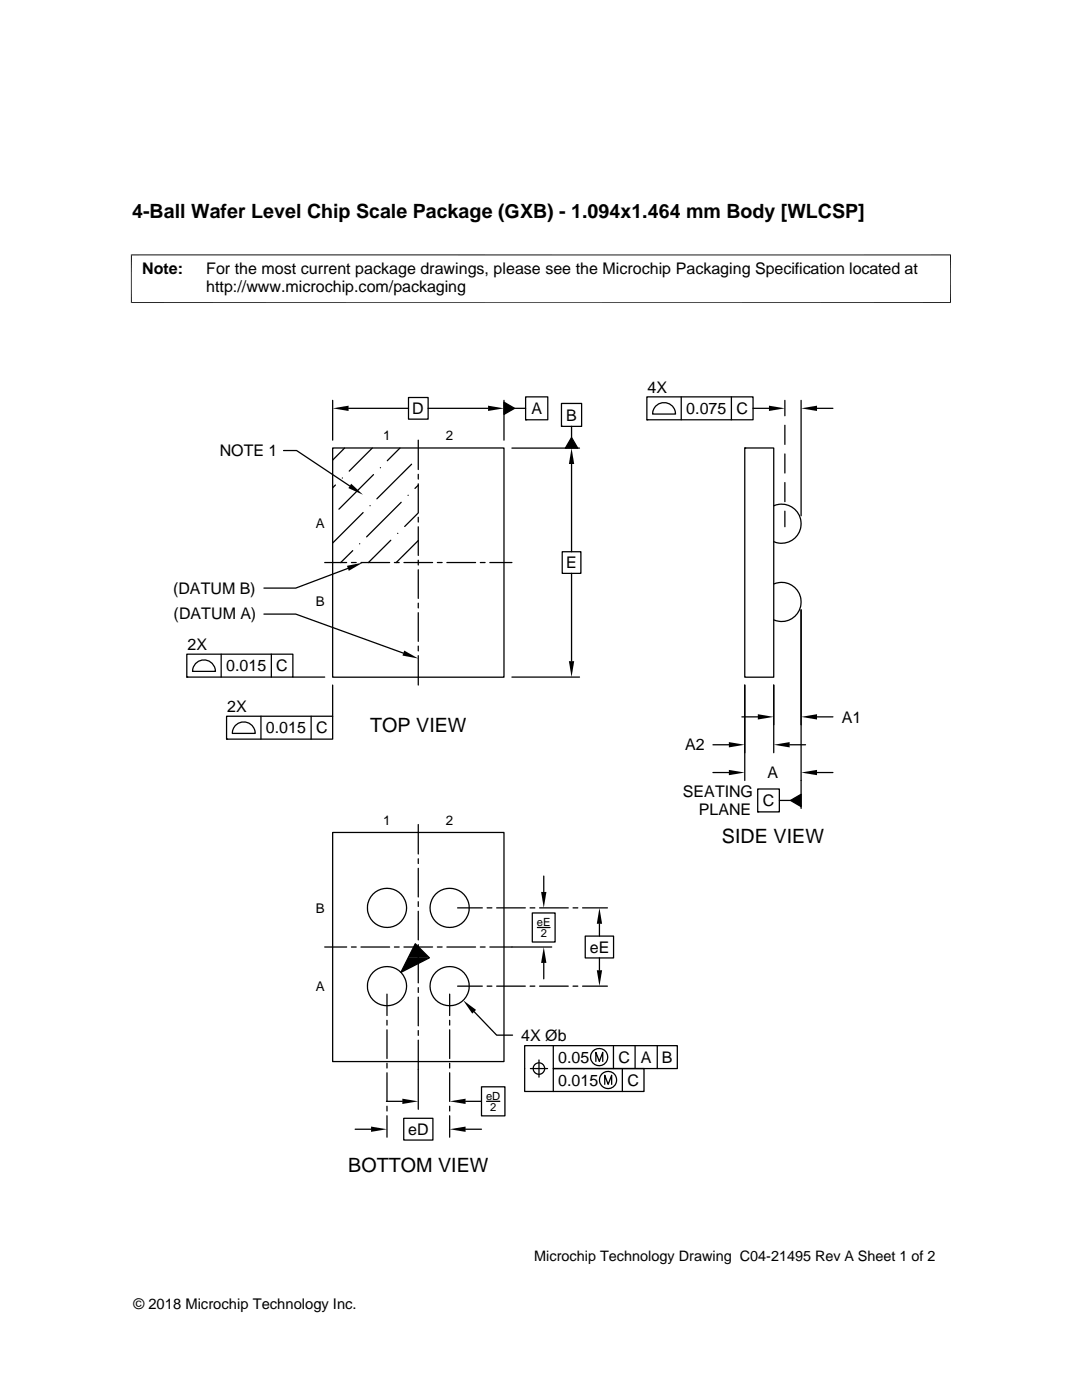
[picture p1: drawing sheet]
<svg xmlns="http://www.w3.org/2000/svg" width="216mm" height="279mm" viewBox="0 0 216 279" stroke-linecap="round" stroke-linejoin="round" font-family="sans-serif">
<g fill="none" stroke="#000" stroke-width=".25">
<path d="M66.4 79.9v7.9M81.5 79.3h3.9v4.4h-3.9zM100.6 79.9v7.9M104.9 79.2h4.4v4.6h-4.4zM129.1 79.2h21.2v4.6h-21.2zM135.9 79.2v4.6M145.9 79.2v4.6M156.6 79.9v3.1M159.9 79.9v23M56.6 89.9h2.6l10.6 7.1M66.4 89.4h34.2v45.7h-34.2zM66.9 96.8l-.5 .5"/>
<path d="M68.3 95.4h.1M68.8 89.4l-2.4 2.4M69.6 81.5h11.9M74.3 89.4l-4.6 4.6M74.5 94.7l-6.9 6.9M75.9 93.3h.1M79.8 89.4l-2.5 2.5M81.4 98.8h.1M82.1 92.6l-6.9 6.9M83.5 87.8v5.9M83.5 94.7v.9M83.5 96.6v5.7"/>
<path d="M83.5 96.8l-.7 .7M85.4 81.5h12M100.6 80.3l2.1 1.2-2.1 1.2zM102.2 89.4h13.4M102.7 81.5h2.2M104.9 83.8h.1M112 80.5h4.1v4.6h-4.1zM112 85.1h.1M114 87.3l1.3 2.1h-2.5zM114 85.1v2.2M114 92.6v17.5M129.1 83.8h.1"/>
<path d="M131 80.9a2.29 2.29 0 0 1 2.4-.4 2.29 2.29 0 0 1 1.4 2.1h-4.6l.3-1.1zM148.6 89.4h5.8v45.7h-5.8zM148.6 89.4h.1M150.3 81.5h3.1M156.6 84.9v3.8M156.6 90.6v3.8M156.6 96.3v3.8M163 81.5h3.2M64.8 112.3h4.4M69.4 113.4l-10.4 4h-6.3M70.1 112.3h1M70.4 109.9l-2.4 2.4"/>
<path d="M71.8 108.5h.1M72 112.3h5.7M72.5 102.3l-6.1 6.1M73.8 100.9h.1M78 107.8l-4.5 4.5M78.7 112.3h1M79.4 106.4h.1M80.1 100.2l-6.9 6.9M80.6 112.3h5.7M83.5 103.2v1M83.5 105.1v5.7M83.5 111.8v1"/>
<path d="M83.5 113.7v5.7M83.5 107.9l-4.4 4.4M83.5 102.3l-2.7 2.8M87.3 112.3h.9M89.2 112.3h5.7M95.8 112.3h1M97.7 112.3h4.5M112.2 110.1h3.7v4.3h-3.7zM114 114.4v17.6M154.4 116.5a3.9 3.9 0 0 1 5.5 3.6 3.9 3.9 0 0 1-5.5 3.6M154.4 100.9a3.9 3.9 0 0 1 5.5 3.6 3.9 3.9 0 0 1-5.5 3.6M156.6 102v3.1"/>
<path d="M37.3 130.6h21.1v4.5h-21.1zM37.3 135.1h.1M39.2 132.3a2.29 2.29 0 0 1 2.4-.4 2.29 2.29 0 0 1 1.4 2.1h-4.6l.3-1.2zM44.1 130.6v4.5M52.7 122.6h6.3l21.5 7.7M54.1 130.6v4.5M58.4 135.1h6.4M66.4 136.7v6.2M83.5 120.4v.9M83.5 122.3v5.7M83.5 128.9v1M83.5 130.9v5.8"/>
<path d="M102.2 135.1h13.4M148.6 136.7v19.1M154.4 136.7v13.5M159.9 121.7v39.6M45.2 142.9h21.2v4.6h-21.2zM45.2 147.5h.1M47.1 144.7a2.3 2.3 0 0 1 2.5-.4 2.3 2.3 0 0 1 1.3 2.1h-4.5l.3-1.2zM52.1 142.9v4.6M62.1 142.9v4.6M142.3 148.6h3.1M142.3 154.2h3.1M148 143.1h3.2"/>
<path d="M151.2 157.5h4.3v4.5h-4.3zM155.5 159.7h2.2M157.6 148.6h3.1M157.7 159.7l2.2-1.2v2.5zM163 154.2h3.2M163 143.1h3.2M66.4 166.1h34.2v45.8h-34.2zM83.5 164.5v5.9M83.5 171.4v.9M83.5 173.3v5.7M83.5 180v.9M108.5 174.8v3.2"/>
<path d="M151.2 162h.1M64.8 189h4.4M70.1 189h1M72 189h5.7M77.2 198.4v4.3M78.7 189h1M80.6 189h5.7M82.9 188.3l2.8 2.9-5.7 2.9zM83.5 181.9v5.7M83.5 188.5v1M83.5 190.4v5.8M83.5 197.1v1"/>
<path d="M83.5 199v5.7M87.3 189h.9M89.2 189h5.7M89.7 198.4v4.3M91.3 196.8h4.9M91.3 181.2h4.9M95.8 189h1M97.2 196.8h.9M97.2 181.2h.9M99.1 196.8h5.7M99.1 181.2h5.7M105.8 196.8h.9"/>
<path d="M105.8 181.2h.9M106.2 182.2h4.6v5.8h-4.6zM107.2 185.1h2.5M107.7 196.8h5.7M107.7 181.2h5.7M108.5 192.2v3.1M110.1 189h-12.4M114.3 196.8h1M114.3 181.2h1M116.2 196.8h5M116.2 181.2h5M116.8 186.8h5.6v4.4h-5.6z"/>
<path d="M119.6 184.4v2.4M119.6 191.2v2.4M77.1 219.8h3.2M77.2 203.6v1M77.2 205.5v5.7M77.2 212.2v.9M77.2 214.1v5.7M83.5 205.7v.9M83.5 207.6v13.8M89.7 203.6v1M89.7 205.5v5.7M89.7 212.2v.9"/>
<path d="M89.7 214.1v5.7M92.9 219.8h3.2M94.6 201.9l4.5 4.7h3.2M96.1 216.9h4.7v5.8h-4.7zM97.1 219.8h2.6M105.8 213.3h3.5M107.5 211.5v3.5M110.4 208.7v4.6h18.1v4.5h-23.8v-9.1h30.4v4.6h-24.7v4.5M118.9 211.8v-1.8l.7 1.8 .7-1.8v1.8M120.7 216.4v-1.8l.6 1.8 .7-1.8v1.8M122.4 208.7v4.6M124.2 213.3v4.5"/>
<path d="M126.7 208.7v4.6M131.1 208.7v4.6M70.9 225.4h3.1M77.2 220.8v.9M77.2 222.7v4.2M80.6 223.2h5.8v4.3h-5.8zM89.7 220.8v.9M89.7 222.7v4.2M92.9 225.4h3.2"/>
<circle cx="77.2" cy="196.8" r="3.9"/>
<circle cx="77.2" cy="181.2" r="3.9"/>
<circle cx="89.7" cy="196.8" r="3.9"/>
<circle cx="89.7" cy="181.2" r="3.9"/>
<circle cx="107.5" cy="213.3" r="1.14"/>
<circle cx="119.6" cy="211" r="1.71"/>
<circle cx="121.3" cy="215.5" r="1.71"/>
</g>
<g fill="#000">
<path d="M66.4 81.5l3.2-.5v1zM70.1 96.5l2.3 2.2-2.9-1.3zM97.4 81l3.2 .5-3.2 .5zM100.6 80.3l2.1 1.2-2.1 1.2zM114 89.4l.6 3.2h-1.1zM114 87.3l1.3 2.1h-2.5zM153.4 81l3.2 .5-3.2 .5zM159.9 81.5l3.1-.5v1zM69.2 112.9l3.2-.6-2.8 1.6zM80.7 129.8l2.8 1.6-3.2-.6zM113.5 132h1.1l-.6 3.1zM145.4 148.1l3.2 .5-3.2 .6z"/>
<path d="M145.4 153.6l3.2 .6-3.2 .5zM151.2 142.5l3.2 .6-3.2 .5zM154.4 148.6l3.2-.5v1.1zM157.7 159.7l2.2-1.2v2.5zM159.9 143.1l3.1-.6v1.1zM159.9 154.2l3.1-.6v1.1zM108 178h1l-.5 3.2zM81.4 191.2h4.3l-5.7 2.9zM82.9 188.3l2.8 2.9h-4.3zM108.5 189l.5 3.2h-1zM119.6 181.2l.5 3.2h-1zM119.1 193.6h1l-.5 3.2z"/>
<path d="M80.3 219.3l3.2 .5-3.2 .5zM89.7 219.8l3.2-.5v1zM92.4 199.6l2.6 1.9-.8 .8zM74 224.8l3.2 .6-3.2 .5zM89.7 225.4l3.2-.6v1.1z"/>
</g>
<path d="M26.1 50.9h163.7M26.2 50.8v9.7M189.7 50.8v9.7M26.1 60.4h163.7" fill="none" stroke="#000" stroke-width=".2"/>
<g font-size="3.9">
<text x="26.4" y="43.5">4-Ball Wafer Level Chip Scale Package (GXB) - 1.094x1.464 mm Body [WLCSP]</text>
<text x="73.9" y="146.1">TOP VIEW</text>
<text x="144.1" y="168.3">SIDE VIEW</text>
<text x="69.5" y="233.9">BOTTOM VIEW</text>
</g>
<g font-size="3.2">
<text x="28.4" y="54.6">Note:</text>
<text x="41.1" y="58.3">http://www.microchip.com/packaging</text>
<text x="41.1" y="54.6">For the most current package drawings, please see the Microchip Packaging Specification located at</text>
<text x="82.3" y="82.6">D</text>
<text x="106" y="82.6">A</text>
<text x="112.9" y="83.9">B</text>
<text x="129.2" y="78.4">4X</text>
<text x="136.9" y="82.6">0.075</text>
<text x="146.9" y="82.6">C</text>
<text x="43.8" y="91.1">NOTE 1</text>
<text x="112.9" y="113.4">E</text>
<text x="34.5" y="118.5">(DATUM B)</text>
<text x="34.6" y="123.6">(DATUM A)</text>
<text x="37.4" y="129.8">2X</text>
<text x="45.1" y="134">0.015</text>
<text x="55.1" y="134">C</text>
<text x="45.3" y="142.1">2X</text>
<text x="53.1" y="146.3">0.015</text>
<text x="63.1" y="146.4">C</text>
<text x="136.7" y="149.8">A2</text>
<text x="168" y="144.2">A1</text>
<text x="153.2" y="155.3">A</text>
<text x="136.2" y="159">SEATING</text>
<text x="152.2" y="160.9">C</text>
<text x="139.4" y="162.7">PLANE</text>
<text x="117.7" y="190.1">eE</text>
<text x="104" y="207.7">4X Øb</text>
<text x="111.4" y="212.1">0.05</text>
<text x="123.4" y="212.1">C</text>
<text x="127.9" y="212.1">A</text>
<text x="132.1" y="212.1">B</text>
<text x="111.4" y="216.7">0.015</text>
<text x="125.2" y="216.7">C</text>
<text x="81.4" y="226.5">eD</text>
</g>
<g font-size="2.9">
<text x="106.6" y="251.7">Microchip Technology Drawing C04-21495 Rev A Sheet 1 of 2</text>
<text x="26.6" y="261.3">© 2018 Microchip Technology Inc.</text>
</g>
<g font-size="2.7">
<text x="76.5" y="87.8">1</text>
<text x="89" y="87.8">2</text>
<text x="63" y="105.4">A</text>
<text x="63" y="121">B</text>
<text x="76.5" y="164.5">1</text>
<text x="89" y="164.5">2</text>
<text x="63" y="182.1">B</text>
<text x="63" y="197.8">A</text>
</g>
<g font-size="2.2">
<text x="107.1" y="184.8">eE</text>
<text x="107.9" y="187">2</text>
<text x="97" y="219.5">eD</text>
<text x="97.8" y="221.7">2</text>
</g>
</svg>
